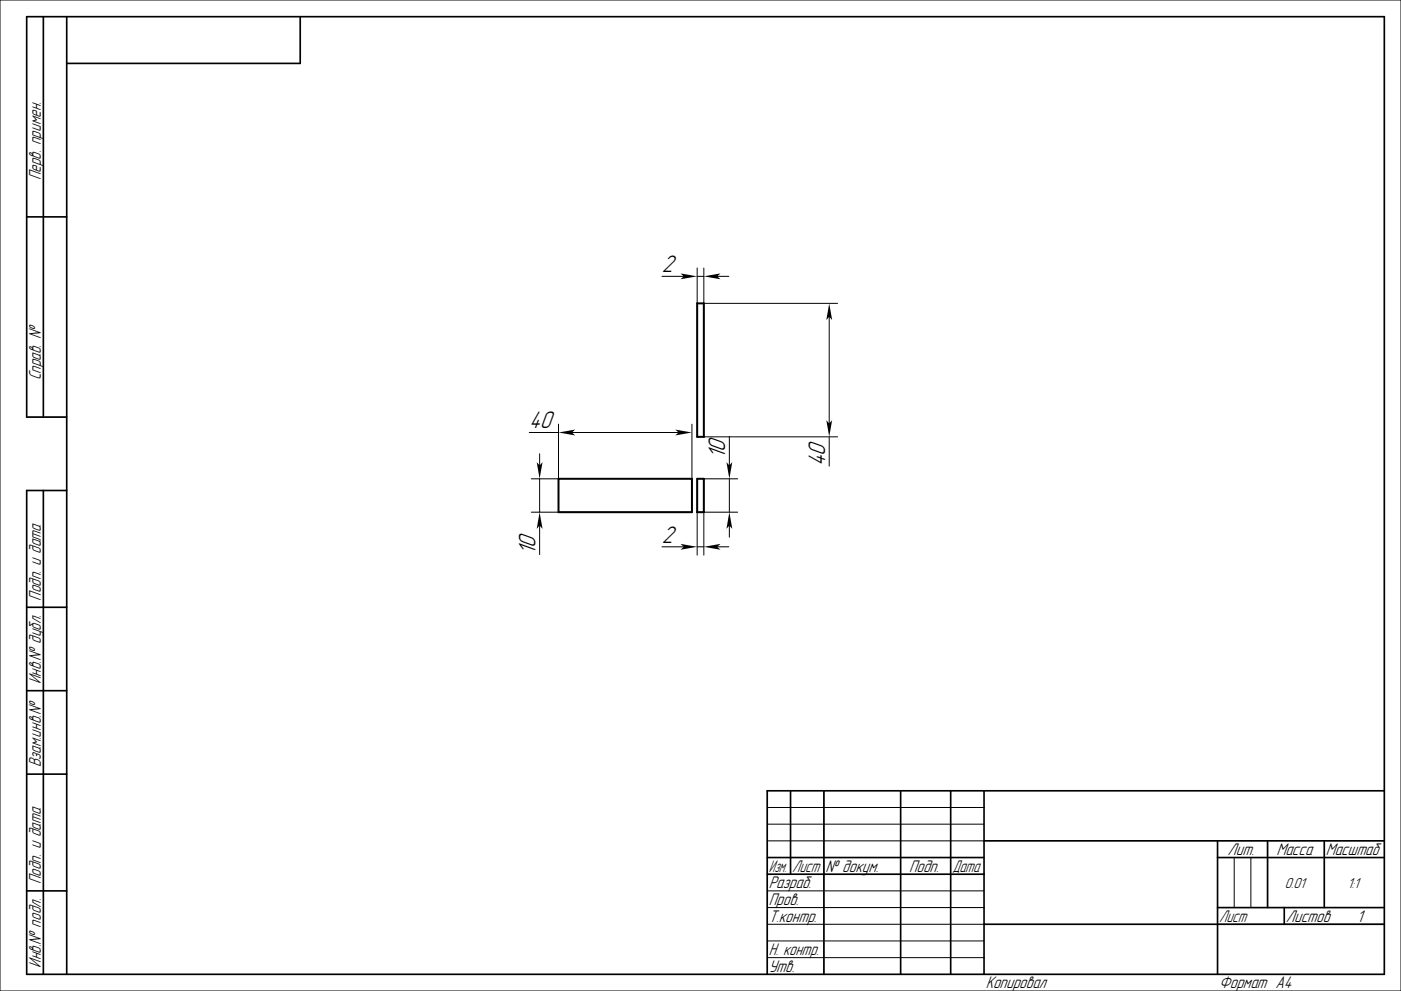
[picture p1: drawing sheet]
<svg xmlns="http://www.w3.org/2000/svg" width="420mm" height="297mm" viewBox="0 0 420 297" stroke-linecap="round" stroke-linejoin="round" font-family="sans-serif">
<g fill="none" stroke="#000" stroke-width=".3">
<path d="M0 0h420v297h-420zM198.4 82.8h6.6M209 80.3v10.6M209 82.8h2M211 80.3v10.6h40.1M215 82.8h3.5M248.6 94.9v32M158.7 129.6h8.7M161.8 136v3.5M167.4 127.1v16.4h-8.1M171.4 129.6h32M207.4 127.1v16.4"/>
<path d="M211 130.9h40.1M218.7 130.8v8.7M248.6 130.9v8.8M159.3 153.5h8.1M161.8 143.5v10M161.8 157.5v8.7M209 153.5v12.9M211 143.5h10.2M218.7 143.5v10M218.7 157.5v3.5M221.2 153.5h-10.2v12.9M198.4 163.9h6.6"/>
<path d="M209 163.9h2M215 163.9h3.5M230 252h65M230 242h65M230 247h65M370 257v15M375 257v15M230 277h65M230 267h65M230 272h65M365 277h50M230 282h65"/>
<path d="M230 287h65"/>
</g>
<g fill="none" stroke="#000" stroke-width=".5">
<path d="M13 5v120M20 5v287M90 5v14h-70M8 65h12M20 125h-12v-120h407v287h-407v-145h12M13 147v145M8 182h12M8 207h12M8 232h12M237 237v25M247 237v55M270 237v55"/>
<path d="M285 237v55M295 237v55M415 237h-185v55M230 257h65M295 252h120M365 257h50M365 252v40M380 252v20M397 252v20M8 267h12M230 262h65M295 277h120"/>
<path d="M365 272h50M385 272v5"/>
</g>
<path d="M209 90.9h2v40h-2zM167.4 143.5h40v10h-40zM209 143.5h2v10h-2z" fill="none" stroke="#000" stroke-width=".6"/>
<g fill="#000">
<path d="M204 81.9l5 .9-5 .9 1-.9z" fill-rule="evenodd"/>
<path d="M211 82.8l5-.9-1 .9 1 .9z" fill-rule="evenodd"/>
<path d="M248.6 90.9l.9 5-.9-1-.9 1z" fill-rule="evenodd"/>
<path d="M160.9 138.5l.9 1 .8-1-.8 5z" fill-rule="evenodd"/>
<path d="M167.4 129.6l5-.9-1 .9 1 .9z" fill-rule="evenodd"/>
<path d="M202.4 128.7l5 .9-5 .9 1-.9z" fill-rule="evenodd"/>
<path d="M217.8 138.5l.9 1 .8-1-.8 5z" fill-rule="evenodd"/>
<path d="M247.7 125.9l.9 1 .9-1-.9 5z" fill-rule="evenodd"/>
<path d="M161.8 153.5l.8 5-.8-1-.9 1z" fill-rule="evenodd"/>
<path d="M218.7 153.5l.8 5-.8-1-.9 1z" fill-rule="evenodd"/>
<path d="M204 163l5 .9-5 .9 1-.9z" fill-rule="evenodd"/>
<path d="M211 163.9l5-.9-1 .9 1 .9z" fill-rule="evenodd"/>
</g>
<g font-size="6.7">
<text x="198.4" y="81.6">2</text>
<text x="158.7" y="128.4">40</text>
<text x="217.4" y="137.5" transform="rotate(-90 217.4 137.5)">10</text>
<text x="247.3" y="139.7" transform="rotate(-90 247.3 139.7)">40</text>
<text x="160.5" y="166.2" transform="rotate(-90 160.5 166.2)">10</text>
<text x="198.4" y="162.6">2</text>
</g>
<g font-size="4.7">
<text x="12.2" y="54" transform="rotate(-90 12.2 54)">Перв. примен.</text>
<text x="12.2" y="114" transform="rotate(-90 12.2 114)">Справ. №</text>
<text x="12.2" y="180" transform="rotate(-90 12.2 180)">Подп. и дата</text>
<text x="12.2" y="205" transform="rotate(-90 12.2 205)">Инв.№ дубл.</text>
<text x="12.2" y="230" transform="rotate(-90 12.2 230)">Взам.инв.№</text>
<text x="368" y="256.2">Лит.</text>
<text x="382.7" y="256.2">Масса</text>
<text x="397.5" y="256.2">Масштаб</text>
<text x="230.5" y="261.3">Изм.</text>
<text x="237.5" y="261.3">Лист</text>
<text x="247.5" y="261.3">№ докум.</text>
<text x="272.5" y="261.3">Подп.</text>
<text x="285.5" y="261.3">Дата</text>
<text x="12.2" y="265" transform="rotate(-90 12.2 265)">Подп. и дата</text>
<text x="230.5" y="266.3">Разраб.</text>
<text x="230.5" y="271.3">Пров.</text>
<text x="230.5" y="276.3">Т.контр.</text>
<text x="365.5" y="276.2">Лист</text>
<text x="385.5" y="276.2">Листов</text>
<text x="406.8" y="276.3">1</text>
<text x="230.5" y="286.3">Н. контр.</text>
<text x="12.2" y="290" transform="rotate(-90 12.2 290)">Инв.№ подл.</text>
<text x="230.5" y="291.3">Утв.</text>
<text x="295.5" y="296.3">Копировал</text>
<text x="365.5" y="296.3">Формат A4</text>
</g>
<g font-size="4">
<text x="385.2" y="266">0.01</text>
<text x="404" y="266">1:1</text>
</g>
</svg>
